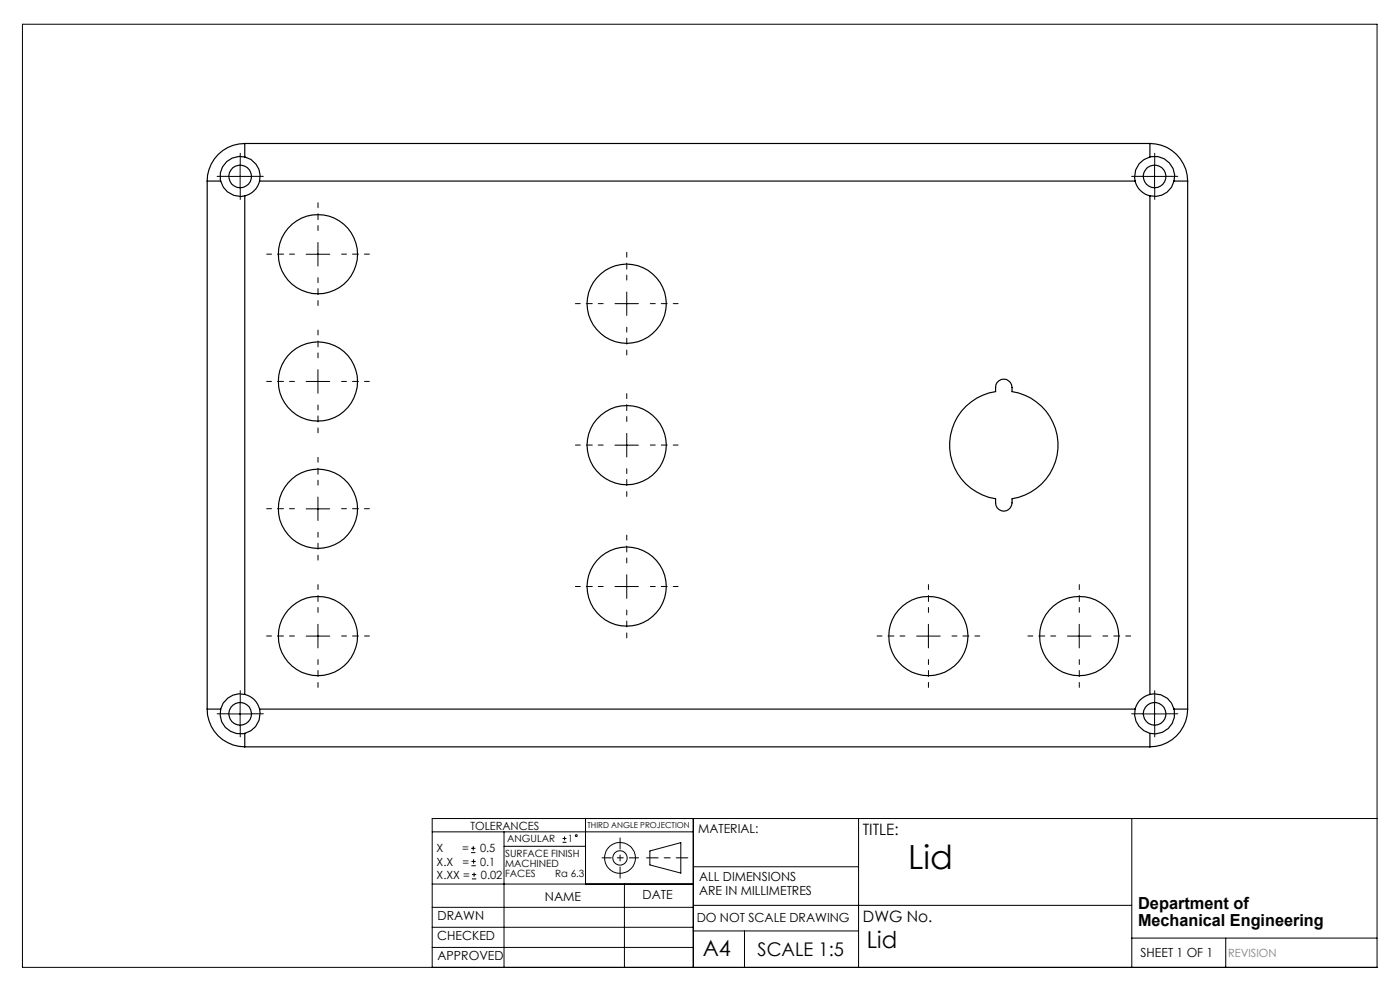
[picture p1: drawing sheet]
<svg xmlns="http://www.w3.org/2000/svg" width="297mm" height="210mm" viewBox="0 0 297 210" stroke-linecap="round" stroke-linejoin="round" font-family="sans-serif">
<g fill="none" stroke="#000" stroke-width=".21">
<path d="M4.8 5.1h287.3v200.1h-287.3zM48.4 37.4h5M50.9 34.9v5M242.4 37.4h5M244.9 34.9v5M64.9 53.9h5.1M67.5 51.4v5M67.5 78.4v5M130.5 64.4h4.9M133 61.9v5M64.9 80.9h5.1M130.5 94.4h4.9"/>
<path d="M133 91.9v5M64.9 107.9h5.1M67.5 105.4v5M64.9 134.9h5.1M67.5 132.4v5M130.5 124.4h4.9M133 121.9v5M194.5 134.9h5M197 132.4v5M226.4 134.9h5.1M229 132.4v5M48.4 151.4h5"/>
<path d="M50.9 148.9v5M242.4 151.4h5M244.9 148.9v5M91.7 176.5h55.4M99.9 179.9h1M100.4 179.5v.9M106.9 176.5v28.7M106.9 179.5h17.3M119.3 178.7h.9M119.3 177.9h.9M119.8 177.4v.9M124.2 173.6v13.9"/>
<path d="M147.1 173.6v31.6M182.1 173.6v31.6M240.1 173.6v31.6M292.1 173.6h-200.4v31.6M91.7 196.7h55.4M91.7 192.5h55.4M91.7 187.5h55.4M99.9 180.9h1M100 183.6h.9M100 182.7h.9M100.1 186.4h.9M100.1 185.5h.9"/>
<path d="M100.5 182.3v.9M100.6 185.1v.9M132.5 187.5v17.7M137.9 180.5l6.5-1.8v6.5l-6.5-1.7zM147.1 183.9h35M147.1 197.5h35M147.1 192h93M157.9 197.5v7.7M240.1 199h52M260 199v6.2M91.7 201h55.4"/>
<circle cx="122.2" cy="177.3" r=".2"/>
<circle cx="131.5" cy="182" r="1.52"/>
<circle cx="131.5" cy="182" r="3.3"/>
</g>
<path d="M145.9 182h-8.7" fill="none" stroke="#000" stroke-width=".21" stroke-dasharray="15.2 1.3 1.3 1.3" stroke-dashoffset="12.8"/>
<path d="M131.5 177.7v8.6" fill="none" stroke="#000" stroke-width=".21" stroke-dasharray="15.2 1.3 1.3 1.3" stroke-dashoffset="12.9"/>
<path d="M127.7 182h7.8" fill="none" stroke="#000" stroke-width=".21" stroke-dasharray="15.2 1.3 1.3 1.3" stroke-dashoffset="13.3"/>
<g fill="none" stroke="#000" stroke-width=".21" stroke-dasharray="15.2 1.3 1.3 1.3">
<path d="M48.5 37.4h-2.4M51 34.9v-2.4M51 39.9v2.4M53.5 37.4h2.4M242.5 37.4h-2.4M245 34.9v-2.4M245 39.9v2.4M247.5 37.4h2.4M48.5 151.4h-2.4M51 148.9v-2.4M51 153.9v2.4M53.5 151.4h2.4"/>
<path d="M242.5 151.4h-2.4M245 148.9v-2.4M245 153.9v2.4M247.5 151.4h2.4"/>
</g>
<g fill="none" stroke="#000" stroke-width=".21" stroke-dasharray="15.2 1.3 1.3 1.3" stroke-dashoffset="14.2">
<path d="M62.5 53.9h-5.9M67.5 48.9v-5.9M67.5 58.9v5.9M72.5 53.9h5.9M133 59.4v-5.9M67.5 75.9v-5.9M128 64.4h-5.9M133 69.4v5.9M138 64.4h5.9M62.5 80.9h-5.9M67.5 85.9v5.9M72.5 80.9h5.9"/>
<path d="M128 94.4h-5.9M133 89.4v-5.9M133 99.4v5.9M138 94.4h5.9M62.5 107.9h-5.9M67.5 102.9v-5.9M67.5 112.9v5.9M72.5 107.9h5.9M133 119.4v-5.9M62.5 134.9h-5.9M67.5 129.9v-5.9M67.5 139.9v5.9"/>
<path d="M72.5 134.9h5.9M128 124.4h-5.9M133 129.4v5.9M138 124.4h5.9M192 134.9h-5.9M197 129.9v-5.9M197 139.9v5.9M202 134.9h5.9M224 134.9h-5.9M229 129.9v-5.9M229 139.9v5.9M234 134.9h5.9"/>
</g>
<g fill="none" stroke="#000" stroke-width=".25">
<path d="M44 38.4h2.8M44 38.4v112M46.8 38.4a4.3 4.3 0 0 0 5.1 3.1M51.9 30.4v2.9M51.9 33.3a4.2 4.2 0 0 1 3.2 5.1M51.9 30.4a7.9 7.9 0 0 0-7.9 8M51.9 33.3a4.2 4.2 0 0 0-5.1 5.1M51.9 30.4h192M55.1 38.4a4.3 4.3 0 0 1-3.2 3.1M55.1 38.4h185.7M240.8 38.4a4.3 4.3 0 0 0 3.1 3.1M243.9 30.4v2.9"/>
<path d="M243.9 33.3a4.3 4.3 0 0 0-3.1 5.1M243.9 30.4a8 8 0 0 1 8.1 8M243.9 33.3a4.2 4.2 0 0 1 5.2 5.1M249.1 38.4a4.2 4.2 0 0 1-5.2 3.1M249.1 38.4h2.9M252 38.4v112M51.9 41.5v105.8M243.9 41.5v105.8M204.9 86.2a11.4 11.4 0 0 1 6.3-3.1 2.11 2.11 0 0 1 1.2-2.6 1.81 1.81 0 0 1 2.3 1.7v.9a11.5 11.5 0 0 1 9.8 11.3 11.5 11.5 0 0 1-9.8 11.4 1.95 1.95 0 0 1-2.3 2.5 1.99 1.99 0 0 1-1.2-2.5 11.5 11.5 0 0 1-9.2-7.9 11.5 11.5 0 0 1 2.9-11.7zM44 150.4h2.8M44 150.4a7.9 7.9 0 0 0 7.9 8M46.8 150.4a4.3 4.3 0 0 0 5.1 5.2"/>
<path d="M51.9 155.6v2.8M51.9 147.3a4.1 4.1 0 0 1 3.2 3.1M51.9 147.3a4.2 4.2 0 0 0-5.1 3.1M51.9 158.4h192M55.1 150.4a4.3 4.3 0 0 1-3.2 5.2M55.1 150.4h185.7M240.8 150.4a4.3 4.3 0 0 0 3.1 5.2M243.9 147.3a4.2 4.2 0 0 1 5.2 3.1M243.9 155.6v2.8M243.9 147.3a4.1 4.1 0 0 0-3.1 3.1M249.1 150.4h2.9M249.1 150.4a4.3 4.3 0 0 1-5.2 5.2"/>
<path d="M252 150.4a8 8 0 0 1-8.1 8"/>
<circle cx="50.9" cy="37.4" r="2.4"/>
<circle cx="244.9" cy="37.4" r="2.4"/>
<circle cx="67.4" cy="53.9" r="8.4"/>
<circle cx="132.9" cy="64.4" r="8.4"/>
<circle cx="67.4" cy="80.9" r="8.4"/>
<circle cx="132.9" cy="94.4" r="8.4"/>
<circle cx="67.4" cy="107.9" r="8.4"/>
<circle cx="67.4" cy="134.9" r="8.4"/>
<circle cx="132.9" cy="124.4" r="8.4"/>
<circle cx="196.9" cy="134.9" r="8.4"/>
<circle cx="228.9" cy="134.9" r="8.4"/>
<circle cx="51" cy="151.4" r="2.41"/>
<circle cx="244.9" cy="151.4" r="2.41"/>
</g>
<text font-size="7.1" x="192.6" y="184.3">Lid</text>
<text font-size="4.9" x="183.9" y="201">Lid</text>
<text font-size="4.7" x="149.1" y="202.9">A4</text>
<text font-size="4" x="160.7" y="202.8">SCALE 1:5</text>
<g font-size="3.5">
<text x="241.4" y="192.8">Department of</text>
<text x="241.4" y="196.3">Mechanical Engineering</text>
</g>
<g font-size="3.3">
<text x="183" y="177.2">TITLE:</text>
<text x="183.1" y="195.7">DWG No.</text>
</g>
<g font-size="2.7">
<text x="148.1" y="176.7">MATERIAL:</text>
<text x="115.6" y="191">NAME</text>
<text x="136.3" y="190.8">DATE</text>
<text x="148.3" y="186.8">ALL DIMENSIONS</text>
<text x="148.3" y="189.8">ARE IN MILLIMETRES</text>
<text x="92.8" y="195.2">DRAWN</text>
<text x="147.8" y="195.7">DO NOT SCALE DRAWING</text>
<text x="92.8" y="199.3">CHECKED</text>
<text x="92.8" y="203.6">APPROVED</text>
<text x="242" y="203">SHEET 1 OF 1</text>
</g>
<g font-size="2.4">
<text x="99.8" y="176">TOLERANCES</text>
<text x="92.6" y="180.8">X</text>
<text x="92.6" y="183.6">X.X</text>
<text x="98" y="180.8">=</text>
<text x="98.1" y="183.6">=</text>
<text x="101.8" y="180.8">0.5</text>
<text x="101.9" y="183.6">0.1</text>
<text x="92.6" y="186.4">X.XX =</text>
<text x="102" y="186.4">0.02</text>
</g>
<text font-size="2.4" fill="#808080" x="260.6" y="203">REVISION</text>
<g font-size="2.1">
<text x="107.6" y="178.6">ANGULAR</text>
<text x="120.5" y="178.6">1</text>
<text x="107.2" y="181.8">SURFACE FINISH</text>
<text x="107.2" y="183.9">MACHINED</text>
<text x="107.2" y="186">FACES</text>
<text x="117.8" y="186">Ra 6.3</text>
</g>
<text font-size="1.7" x="124.6" y="175.7">THIRD ANGLE PROJECTION</text>
</svg>
